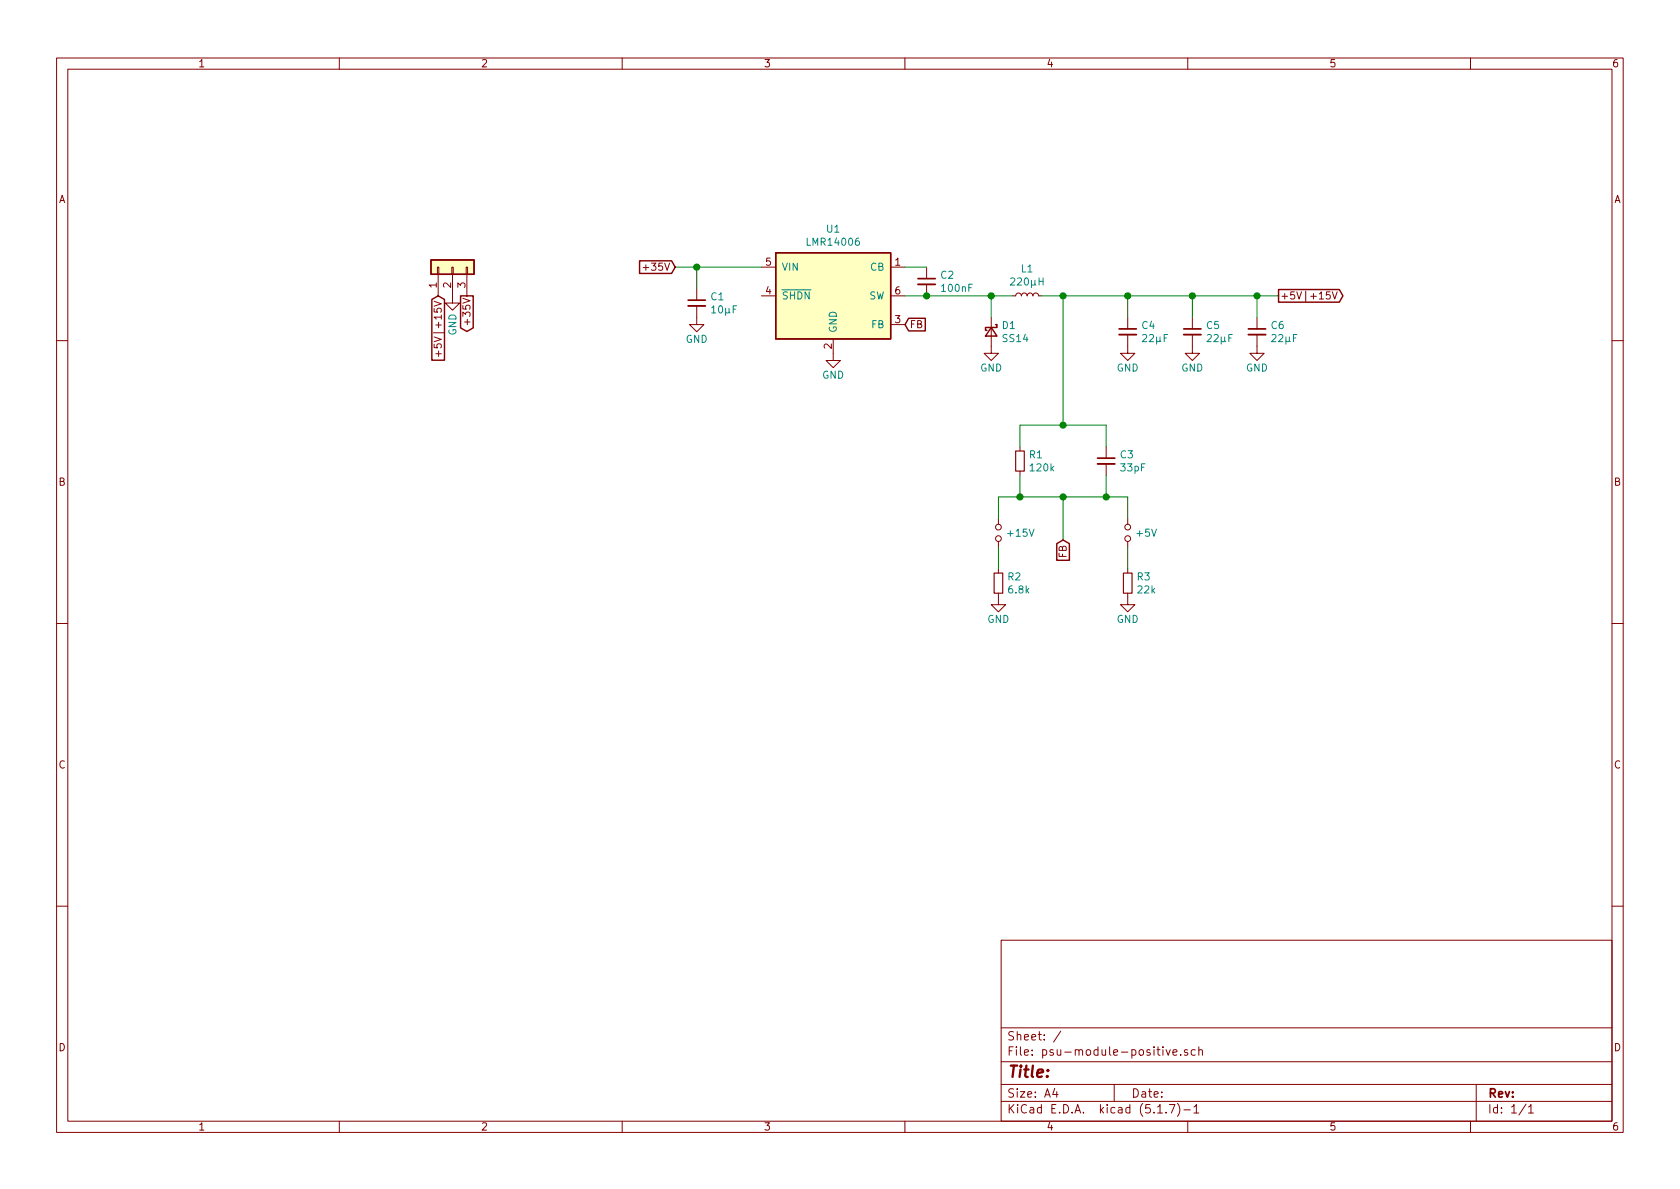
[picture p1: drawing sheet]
EESchema Schematic File Version 4
EELAYER 30 0
EELAYER END
$Descr A4 11693 8268
encoding utf-8
Sheet 1 1
Title ""
Date ""
Rev ""
Comp ""
Comment1 ""
Comment2 ""
Comment3 ""
Comment4 ""
$EndDescr
$Comp
L Device:L_Small L1
U 1 1
P 7150 2050
F 0 "L1" V 7335 2050 50  0000 C CNN
F 1 "220µH" V 7244 2050 50  0000 C CNN
F 2 "Inductors_SMD:L_Wuerth_WE-PD2-Typ-MS" H 7150 2050 50  0001 C CNN
F 3 "~" H 7150 2050 50  0001 C CNN
F 4 "C91047" V 7150 2050 50  0001 C CNN "LCSC"
	1    7150 2050
	0    -1   -1   0   
$EndComp
$Comp
L power:GND #PWR0116
U 1 1
P 3150 2050
F 0 "#PWR0116" H 3150 1800 50  0001 C CNN
F 1 "GND" V 3150 1850 50  0000 C CNN
F 2 "" H 3150 2050 50  0001 C CNN
F 3 "" H 3150 2050 50  0001 C CNN
	1    3150 2050
	1    0    0    -1  
$EndComp
$Comp
L Connector_Generic:Conn_01x03 J5
U 1 1
P 3150 1850
F 0 "J5" V 3022 1362 50  0001 R CNN
F 1 "Conn_01x03" V 3113 1362 50  0001 R CNN
F 2 "Pin_Headers:Pin_Header_Angled_1x03_Pitch2.54mm" H 3150 1850 50  0001 C CNN
F 3 "~" H 3150 1850 50  0001 C CNN
	1    3150 1850
	0    -1   -1   0   
$EndComp
Text GLabel 3250 2050 3    50   Output ~ 0
+35V
$Comp
L Regulator_Switching:LMR16006YQ U1
U 1 1
P 5800 2050
F 0 "U1" H 5800 2517 50  0000 C CNN
F 1 "LMR14006" H 5800 2426 50  0000 C CNN
F 2 "TO_SOT_Packages_SMD:SOT-23-6_Handsoldering" H 5800 1550 50  0001 C CIN
F 3 "http://www.ti.com/lit/ds/symlink/lmr16006y-q1.pdf" H 5400 2500 50  0001 C CNN
F 4 "C477919" H 5800 2050 50  0001 C CNN "LCSC"
	1    5800 2050
	1    0    0    -1  
$EndComp
$Comp
L Device:C_Small C1
U 1 1
P 4850 2100
F 0 "C1" H 4942 2146 50  0000 L CNN
F 1 "10µF" H 4942 2055 50  0000 L CNN
F 2 "Capacitors_SMD:C_1206" H 4850 2100 50  0001 C CNN
F 3 "~" H 4850 2100 50  0001 C CNN
F 4 "C13585" H 4850 2100 50  0001 C CNN "LCSC"
	1    4850 2100
	1    0    0    -1  
$EndComp
Wire Wire Line
	4700 1850 4850 1850
Wire Wire Line
	4850 2000 4850 1850
Connection ~ 4850 1850
Wire Wire Line
	4850 1850 5300 1850
$Comp
L power:GND #PWR0101
U 1 1
P 4850 2200
F 0 "#PWR0101" H 4850 1950 50  0001 C CNN
F 1 "GND" H 4850 2050 50  0000 C CNN
F 2 "" H 4850 2200 50  0001 C CNN
F 3 "" H 4850 2200 50  0001 C CNN
	1    4850 2200
	1    0    0    -1  
$EndComp
$Comp
L power:GND #PWR0102
U 1 1
P 5800 2450
F 0 "#PWR0102" H 5800 2200 50  0001 C CNN
F 1 "GND" H 5800 2300 50  0000 C CNN
F 2 "" H 5800 2450 50  0001 C CNN
F 3 "" H 5800 2450 50  0001 C CNN
	1    5800 2450
	1    0    0    -1  
$EndComp
$Comp
L Device:C_Small C2
U 1 1
P 6450 1950
F 0 "C2" H 6542 1996 50  0000 L CNN
F 1 "100nF" H 6542 1905 50  0000 L CNN
F 2 "Capacitors_SMD:C_0805" H 6450 1950 50  0001 C CNN
F 3 "~" H 6450 1950 50  0001 C CNN
F 4 "C49678" H 6450 1950 50  0001 C CNN "LCSC"
	1    6450 1950
	1    0    0    -1  
$EndComp
Wire Wire Line
	6300 1850 6450 1850
Wire Wire Line
	6300 2050 6450 2050
$Comp
L Device:D_Schottky_Small D1
U 1 1
P 6900 2300
F 0 "D1" V 6854 2370 50  0000 L CNN
F 1 "SS14" V 6945 2370 50  0000 L CNN
F 2 "Diodes_SMD:D_SMA" V 6900 2300 50  0001 C CNN
F 3 "~" V 6900 2300 50  0001 C CNN
F 4 "C2480" V 6900 2300 50  0001 C CNN "LCSC"
	1    6900 2300
	0    1    1    0   
$EndComp
Wire Wire Line
	6900 2200 6900 2050
Wire Wire Line
	6900 2050 6450 2050
Connection ~ 6450 2050
$Comp
L power:GND #PWR0103
U 1 1
P 6900 2400
F 0 "#PWR0103" H 6900 2150 50  0001 C CNN
F 1 "GND" H 6900 2250 50  0000 C CNN
F 2 "" H 6900 2400 50  0001 C CNN
F 3 "" H 6900 2400 50  0001 C CNN
	1    6900 2400
	1    0    0    -1  
$EndComp
Wire Wire Line
	7050 2050 6900 2050
Connection ~ 6900 2050
$Comp
L Device:C_Small C4
U 1 1
P 7850 2300
F 0 "C4" H 7942 2346 50  0000 L CNN
F 1 "22µF" H 7942 2255 50  0000 L CNN
F 2 "Capacitors_SMD:C_0805" H 7850 2300 50  0001 C CNN
F 3 "~" H 7850 2300 50  0001 C CNN
F 4 "C45783" H 7850 2300 50  0001 C CNN "LCSC"
	1    7850 2300
	1    0    0    -1  
$EndComp
$Comp
L power:GND #PWR0104
U 1 1
P 7850 2400
F 0 "#PWR0104" H 7850 2150 50  0001 C CNN
F 1 "GND" H 7850 2250 50  0000 C CNN
F 2 "" H 7850 2400 50  0001 C CNN
F 3 "" H 7850 2400 50  0001 C CNN
	1    7850 2400
	1    0    0    -1  
$EndComp
$Comp
L Device:R_Small R1
U 1 1
P 7100 3200
F 0 "R1" H 7159 3246 50  0000 L CNN
F 1 "120k" H 7159 3155 50  0000 L CNN
F 2 "Resistors_SMD:R_0805" H 7100 3200 50  0001 C CNN
F 3 "~" H 7100 3200 50  0001 C CNN
F 4 "C17436" H 7100 3200 50  0001 C CNN "LCSC"
	1    7100 3200
	1    0    0    -1  
$EndComp
Wire Wire Line
	7850 2200 7850 2050
Connection ~ 7850 2050
Text GLabel 6300 2250 2    50   Input ~ 0
FB
$Comp
L power:GND #PWR0105
U 1 1
P 7850 4150
F 0 "#PWR0105" H 7850 3900 50  0001 C CNN
F 1 "GND" H 7850 4000 50  0000 C CNN
F 2 "" H 7850 4150 50  0001 C CNN
F 3 "" H 7850 4150 50  0001 C CNN
	1    7850 4150
	1    0    0    -1  
$EndComp
$Comp
L Device:R_Small R3
U 1 1
P 7850 4050
F 0 "R3" H 7909 4096 50  0000 L CNN
F 1 "22k" H 7909 4005 50  0000 L CNN
F 2 "Resistors_SMD:R_0805" H 7850 4050 50  0001 C CNN
F 3 "~" H 7850 4050 50  0001 C CNN
F 4 "C17560" H 7850 4050 50  0001 C CNN "LCSC"
	1    7850 4050
	1    0    0    -1  
$EndComp
$Comp
L power:GND #PWR0106
U 1 1
P 6950 4150
F 0 "#PWR0106" H 6950 3900 50  0001 C CNN
F 1 "GND" H 6950 4000 50  0000 C CNN
F 2 "" H 6950 4150 50  0001 C CNN
F 3 "" H 6950 4150 50  0001 C CNN
	1    6950 4150
	1    0    0    -1  
$EndComp
$Comp
L Device:R_Small R2
U 1 1
P 6950 4050
F 0 "R2" H 7009 4096 50  0000 L CNN
F 1 "6.8k" H 7009 4005 50  0000 L CNN
F 2 "Resistors_SMD:R_0805" H 6950 4050 50  0001 C CNN
F 3 "~" H 6950 4050 50  0001 C CNN
F 4 "C17772" H 6950 4050 50  0001 C CNN "LCSC"
	1    6950 4050
	1    0    0    -1  
$EndComp
Text GLabel 7400 3750 3    50   Input ~ 0
FB
Wire Wire Line
	7850 3800 7850 3950
Wire Wire Line
	6950 3800 6950 3950
Text GLabel 3050 2050 3    50   Input ~ 0
+5V|+15V
Text GLabel 4700 1850 0    50   Input ~ 0
+35V
Text GLabel 8900 2050 2    50   Output ~ 0
+5V|+15V
$Comp
L Device:C_Small C5
U 1 1
P 8300 2300
F 0 "C5" H 8392 2346 50  0000 L CNN
F 1 "22µF" H 8392 2255 50  0000 L CNN
F 2 "Capacitors_SMD:C_0805" H 8300 2300 50  0001 C CNN
F 3 "~" H 8300 2300 50  0001 C CNN
F 4 "C45783" H 8300 2300 50  0001 C CNN "LCSC"
	1    8300 2300
	1    0    0    -1  
$EndComp
$Comp
L Device:C_Small C6
U 1 1
P 8750 2300
F 0 "C6" H 8842 2346 50  0000 L CNN
F 1 "22µF" H 8842 2255 50  0000 L CNN
F 2 "Capacitors_SMD:C_0805" H 8750 2300 50  0001 C CNN
F 3 "~" H 8750 2300 50  0001 C CNN
F 4 "C45783" H 8750 2300 50  0001 C CNN "LCSC"
	1    8750 2300
	1    0    0    -1  
$EndComp
$Comp
L power:GND #PWR0107
U 1 1
P 8300 2400
F 0 "#PWR0107" H 8300 2150 50  0001 C CNN
F 1 "GND" H 8300 2250 50  0000 C CNN
F 2 "" H 8300 2400 50  0001 C CNN
F 3 "" H 8300 2400 50  0001 C CNN
	1    8300 2400
	1    0    0    -1  
$EndComp
$Comp
L power:GND #PWR0108
U 1 1
P 8750 2400
F 0 "#PWR0108" H 8750 2150 50  0001 C CNN
F 1 "GND" H 8750 2250 50  0000 C CNN
F 2 "" H 8750 2400 50  0001 C CNN
F 3 "" H 8750 2400 50  0001 C CNN
	1    8750 2400
	1    0    0    -1  
$EndComp
Wire Wire Line
	7850 2050 8300 2050
Wire Wire Line
	8300 2200 8300 2050
Connection ~ 8300 2050
Wire Wire Line
	8300 2050 8750 2050
Wire Wire Line
	8750 2200 8750 2050
Connection ~ 8750 2050
Wire Wire Line
	8750 2050 8900 2050
$Comp
L Device:C_Small C3
U 1 1
P 7700 3200
F 0 "C3" H 7792 3246 50  0000 L CNN
F 1 "33pF" H 7792 3155 50  0000 L CNN
F 2 "Capacitors_SMD:C_0805" H 7700 3200 50  0001 C CNN
F 3 "~" H 7700 3200 50  0001 C CNN
F 4 "C1814" H 7700 3200 50  0001 C CNN "LCSC"
	1    7700 3200
	1    0    0    -1  
$EndComp
$Comp
L Device:Jumper_NO_Small JP1
U 1 1
P 6950 3700
F 0 "JP1" V 6904 3748 50  0001 L CNN
F 1 "+15V" V 6950 3750 50  0000 L CNN
F 2 "Wire_Connections_Bridges:WireConnection_0.80mmDrill_ThinPad" H 6950 3700 50  0001 C CNN
F 3 "~" H 6950 3700 50  0001 C CNN
	1    6950 3700
	0    1    1    0   
$EndComp
$Comp
L Device:Jumper_NO_Small JP2
U 1 1
P 7850 3700
F 0 "JP2" V 7804 3748 50  0001 L CNN
F 1 "+5V" V 7850 3750 50  0000 L CNN
F 2 "Wire_Connections_Bridges:WireConnection_0.80mmDrill_ThinPad" H 7850 3700 50  0001 C CNN
F 3 "~" H 7850 3700 50  0001 C CNN
	1    7850 3700
	0    1    1    0   
$EndComp
Wire Wire Line
	7700 3300 7700 3450
Wire Wire Line
	7700 3450 7400 3450
Wire Wire Line
	7100 3450 7100 3300
Wire Wire Line
	6950 3600 6950 3450
Wire Wire Line
	6950 3450 7100 3450
Connection ~ 7100 3450
Wire Wire Line
	7700 3450 7850 3450
Wire Wire Line
	7850 3450 7850 3600
Connection ~ 7700 3450
Wire Wire Line
	7100 3100 7100 2950
Wire Wire Line
	7100 2950 7400 2950
Wire Wire Line
	7700 2950 7700 3100
Wire Wire Line
	7400 3750 7400 3450
Connection ~ 7400 3450
Wire Wire Line
	7400 3450 7100 3450
Wire Wire Line
	7850 2050 7400 2050
Wire Wire Line
	7250 2050 7400 2050
Connection ~ 7400 2050
Wire Wire Line
	7400 2050 7400 2950
Connection ~ 7400 2950
Wire Wire Line
	7400 2950 7700 2950
$EndSCHEMATC
